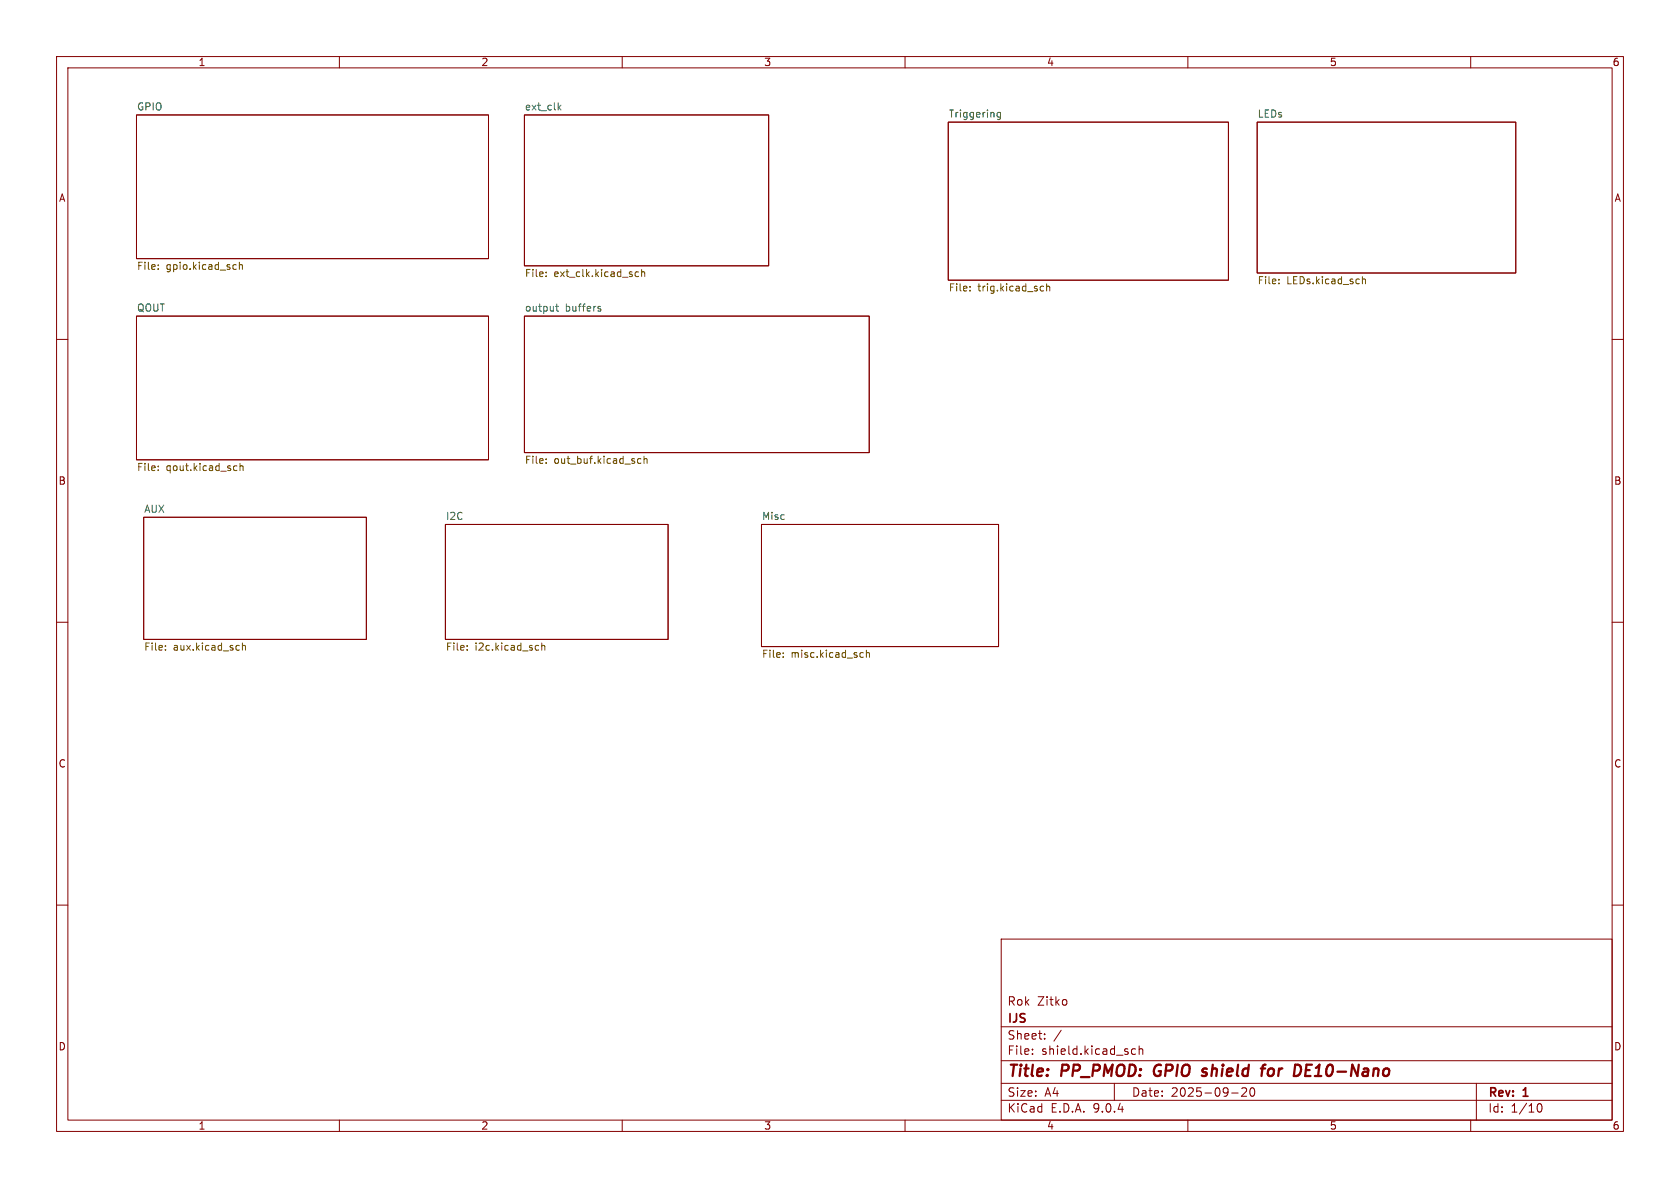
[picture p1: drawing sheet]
<svg xmlns="http://www.w3.org/2000/svg" width="297mm" height="210mm" viewBox="0 0 297 210" stroke-linecap="round" stroke-linejoin="round" font-family="sans-serif">
<g fill="none" stroke="#840000" stroke-width=".18">
<path d="M10 10h277v190h-277zM12 12h273v186h-273zM60 10v2M110 10v2M160 10v2M210 10v2M260 10v2M24.1 20.3h62.3v25.4h-62.3zM92.7 20.3h43.2v26.7h-43.2zM167.6 21.6h49.6v27.9h-49.6zM222.2 21.6h45.8v26.7h-45.8zM24.1 55.9h62.3v25.4h-62.3z"/>
<path d="M92.7 55.9h61v24.1h-61zM10 60h2M285 60h2M25.4 91.4h39.4v21.6h-39.4zM78.7 92.7h39.4v20.3h-39.4zM134.6 92.7h41.9v21.6h-41.9zM10 110h2M285 110h2M10 160h2M177 166h108v32h-108zM188.5 176.8v.8M285 160h2"/>
<path d="M60 198v2M110 198v2M160 198v2M177 194.5h108M177 191.5h108M177 187.5h108M177 181.5h108M182.5 186.3v.1M182.5 185.5v.1M184.7 183.6v.1M184.7 182.8v.1M187.6 182.1l-1.3 2"/>
<path d="M197 191.5v3M200.7 185.5l-.4-.1-.3 .3v.4l.2 .2h.5M201.4 185.5l.2-.1 .4 .1v.9M201.4 184.9v1.5M210 198v2M217.7 193.2h1.2M219.5 192.4l.6-.1 .2 .1 .1 .3-.9 1.1h.9M221.1 192.4l.2-.1a.81 .81 0 0 1 .6 .6 .81 .81 0 0 1-.3 .8l-.1 .1a.81 .81 0 0 1-.4-1.4zM260 198v2M261 191.5v6.5M271.7 195.7l.2-.5 .2-.1a.81 .81 0 0 1 .6 .6 .81 .81 0 0 1-.3 .8h-.4l-.3-.5"/>
</g>
<path d="M204.3 188.5a1.27 1.27 0 0 0 0 1.6M212.8 189.5l.5 .1v.3l-.3 .3h-.4M212.9 188.9l.5 .1M222.9 188.9h.8M223.7 188.2l-.4 .1M224.9 188.9a.62 .62 0 0 0-.7 .4v.7a.52 .52 0 0 0 .7 .1M230.9 189.2h.6M231.9 188.2h-.9l-.3 2h1" fill="none" stroke="#840000" stroke-width=".4"/>
<g fill="none" stroke="#725600" stroke-width=".18">
<path d="M28 46.8v.2M28 47.5v.1M41.4 46.8h.4M41.8 47.6h-.4M42.3 46.9l.2-.1h.3l.1 .8M42.3 46.4v1.2M96.6 48.1v.1M96.6 48.8v.1M112.3 48.7l.2 .2 .4-.1M112.9 48.1h-.4l-.2 .2M113.4 48.2l.2-.1h.3l.1 .8M113.4 47.6v1.3"/>
<path d="M171.5 51.3v.1M171.5 50.7v.1M184.1 50.6l.4 .1M184.5 51.4h-.4M185 50.7l.2-.1 .3 .1 .1 .7M185 50.2v1.2M226.1 50v.2M226.1 49.4v.1M240.9 48.9v1.3M240.9 49.4l.1-.1 .3 .1 .1 .8M28 83.1v.1M28 82.4v.1"/>
<path d="M41.5 82.3l.4 .1M41.9 83.1l-.4 .1M42.4 82.5l.2-.2 .3 .1 .1 .8M42.4 81.9v1.3M96.6 81.8v.1M96.6 81.1v.2M113.3 81.1h-.4l-.2 .2 .1 .6h.5M113.9 81.2l.1-.1h.3l.1 .8M113.9 80.6v1.3M29.2 114.8v.1M29.2 114.2v.1M42.9 113.7v1.2"/>
<path d="M42.9 114.2l.1-.1 .3 .1 .1 .7M82.6 114.8v.1M82.6 114.2v.1M94.9 114.1l.3 .1M95.2 114.9h-.3M95.8 114.2l.2-.1 .3 .1v.7M95.8 113.7v1.2M138.5 116.1v.1M138.5 115.4v.1M152.3 115.4h.3M152.6 116.1l-.3 .1M153.2 115.5l.1-.1h.3l.1 .8"/>
<path d="M153.2 114.9v1.3"/>
</g>
<path d="M98.8 19l.4 .4M99.2 18.6l-.5 .5M176.9 19.9v1l-.3 .2h-.3M176.9 19.9h-.4l-.2 .2 .1 .6h.5M98.3 54.2h.4M98.4 53.7v1.1l.3 .2M105.9 54.2h.3M105.9 54.6h.3v.2l-.1 .2h-.3" fill="none" stroke="#006464" stroke-width=".18"/>
<g font-size="2.8" fill="#840000">
<text x="178" y="190.9">Title:</text>
<text x="187.7" y="190.9">PP_PMOD:</text>
<text x="204.8" y="190.9">GPIO</text>
<text x="214.2" y="190.9">shield</text>
<text x="225.5" y="190.9">for</text>
<text x="232" y="190.9">DE10-Nano</text>
</g>
<g font-size="2.1" fill="#840000">
<text x="178" y="178">Rok</text>
<text x="183.4" y="178">Zitko</text>
<text x="178" y="184">Sheet:</text>
<text x="178" y="181.2">IJS</text>
<text x="178" y="186.7">File:</text>
<text x="184.1" y="186.7">shield.kicad_sch</text>
<text x="178" y="196.9">KiCad</text>
<text x="178" y="194.1">Size:</text>
<text x="184.7" y="194.1">A4</text>
<text x="185.7" y="196.9">E.D.A.</text>
<text x="193.3" y="196.9">9.0.4</text>
<text x="200" y="194.1">Date:</text>
<text x="207" y="194.1">2025-09-20</text>
<text x="263" y="194.3">Rev:</text>
<text x="263" y="196.9">Id:</text>
<text x="267.1" y="196.9">1/10</text>
<text x="269.4" y="194.3">1</text>
</g>
<g font-size="1.8" fill="#840000">
<text x="35" y="11.9">1</text>
<text x="85" y="11.9">2</text>
<text x="135" y="11.9">3</text>
<text x="185" y="11.9">4</text>
<text x="235" y="11.9">5</text>
<text x="285" y="11.9">6</text>
<text x="10.3" y="35.9">A</text>
<text x="285.3" y="35.9">A</text>
<text x="10.3" y="85.9">B</text>
<text x="285.3" y="85.9">B</text>
<text x="10.3" y="135.9">C</text>
<text x="285.3" y="135.9">C</text>
<text x="10.3" y="185.9">D</text>
<text x="285.3" y="185.9">D</text>
<text x="35" y="199.9">1</text>
<text x="85" y="199.9">2</text>
<text x="135" y="199.9">3</text>
<text x="185" y="199.9">4</text>
<text x="235" y="199.9">5</text>
<text x="285" y="199.9">6</text>
</g>
<g font-size="1.8" fill="#006464">
<text x="24.1" y="19.6">GPIO</text>
<text x="92.7" y="19.6">ext_clk</text>
<text x="167.6" y="20.9">Triggering</text>
<text x="222.2" y="20.9">LEDs</text>
<text x="24.1" y="55.2">QOUT</text>
<text x="92.7" y="55.2">output</text>
<text x="99.9" y="55.2">buffers</text>
<text x="25.4" y="90.7">AUX</text>
<text x="78.7" y="92">I2C</text>
<text x="134.6" y="92">Misc</text>
</g>
<g font-size="1.8" fill="#725600">
<text x="24.1" y="48">File:</text>
<text x="29.4" y="48">gpio.kicad_sch</text>
<text x="92.7" y="49.3">File:</text>
<text x="97.9" y="49.3">ext_clk.kicad_sch</text>
<text x="167.6" y="51.8">File:</text>
<text x="172.9" y="51.8">trig.kicad_sch</text>
<text x="222.2" y="50.6">File:</text>
<text x="227.5" y="50.6">LEDs.kicad_sch</text>
<text x="24.1" y="83.6">File:</text>
<text x="29.4" y="83.6">qout.kicad_sch</text>
<text x="92.7" y="82.3">File:</text>
<text x="97.9" y="82.3">out_buf.kicad_sch</text>
<text x="25.4" y="115.3">File:</text>
<text x="30.6" y="115.3">aux.kicad_sch</text>
<text x="78.7" y="115.3">File:</text>
<text x="84" y="115.3">i2c.kicad_sch</text>
<text x="134.6" y="116.6">File:</text>
<text x="139.8" y="116.6">misc.kicad_sch</text>
</g>
</svg>
